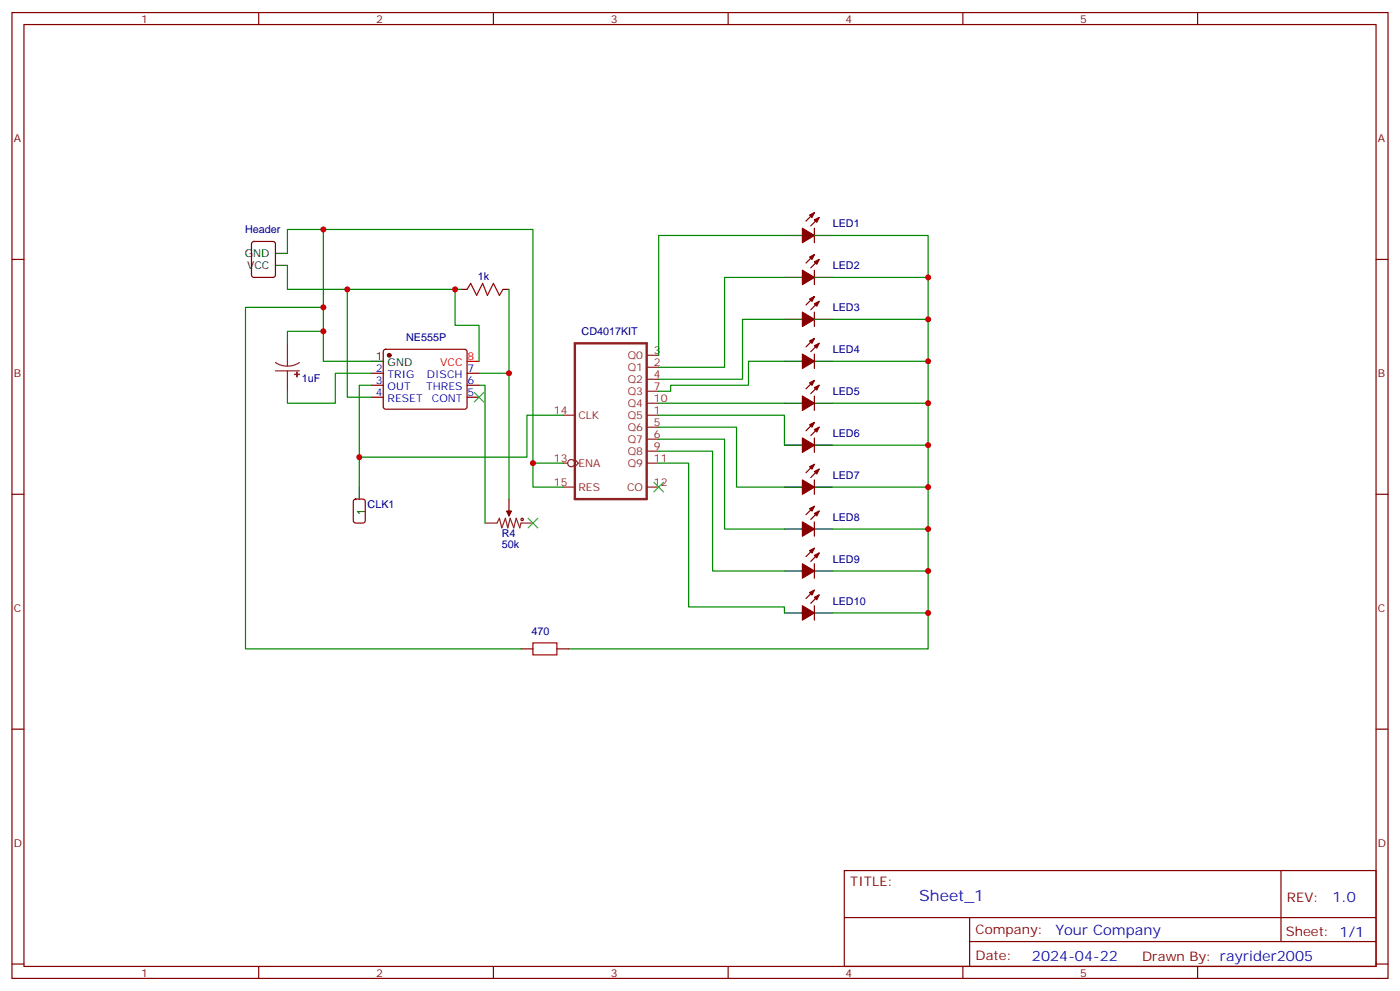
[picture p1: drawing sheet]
<svg xmlns="http://www.w3.org/2000/svg" width="412mm" height="292mm" viewBox="0 0 412 292" stroke-linecap="round" stroke-linejoin="round" font-family="sans-serif">
<g fill="none" stroke="#870000" stroke-width=".35">
<path d="M3.5 3.7h405.4v284.3h-405.4zM7.1 7.2h398.2v277.3h-398.2zM76.2 3.7v3.5M145.3 3.7v3.5M214.5 3.7v3.5M283.6 3.7v3.5M352.8 3.7v3.5M3.5 76.4h3.6M74.3 71.3l.5-.2h5.6l.7 .4v9.5l-.4 .6-5.9 .1-.7-.5v-9.4zM239.9 67.2v4.2M239.9 79.6v4.2M239.9 62.6l-2.5 2.5"/>
<path d="M239.9 75l-2.5 2.4M241.3 64l-2.5 2.5M241.3 76.4l-2.5 2.4M405.3 76.4h3.6M135.8 85.2h1.8M148.2 85.2h1.7M239.9 91.9v4.2M239.9 87.3l-2.5 2.5M239.9 99.7l-2.5 2.4M241.3 88.7l-2.5 2.5M109.4 109.9h3.5M109.4 113.4h3.5"/>
<path d="M109.4 116.9h3.5M113.1 103l.5-.2h23.3l.5 .2 .2 .5-.1 16.5-.6 .5-23.6-.1-.4-.6v-16.3zM137.6 109.9h3.5M137.6 113.4h3.5M137.6 116.9h3.5M239.9 104.2v4.3M239.9 116.6v4.2M239.9 112l-2.5 2.5M241.3 101.1l-2.5 2.4M241.3 113.4l-2.5 2.5M239.9 128.9v4.3M239.9 136.7l-2.5 2.5"/>
<path d="M239.9 124.4l-2.5 2.4M241.3 138.1l-2.5 2.5M241.3 125.8l-2.5 2.4M3.5 145.5h3.6M149.9 146.9v3.6M239.9 141.3v4.2M239.9 153.6v4.3M239.9 149l-2.5 2.5M241.3 150.5l-2.5 2.4M405.3 145.5h3.6M239.9 166v4.2M239.9 178.3v4.3"/>
<path d="M239.9 173.7l-2.5 2.5M239.9 161.4l-2.5 2.5M241.3 175.2l-2.5 2.4M241.3 162.8l-2.5 2.5M153.5 191h3.5M164 191h3.6M3.5 214.7h3.6M405.3 214.7h3.6M248.7 256.3h156.6v28.2h-156.6zM377.3 256.3v20.9M248.7 270.1h156.5M285.6 277.2h119.6"/>
<path d="M285.6 270.1v14.2M3.5 283.8h3.6M76.2 284.5v3.5M145.3 284.5v3.5M214.5 284.5v3.5M283.6 284.5v3.5M352.8 284.5v3.5M405.3 283.8h3.6"/>
</g>
<g fill="#870000" stroke="#870000" stroke-width=".35">
<path d="M238.5 63.3l1.4-.7-.7 1.4z"/>
<path d="M239.9 64.7l1.4-.7-.7 1.4z"/>
<path d="M236.4 67.2l3.5 2.1-3.5 2.1z"/>
<path d="M149.2 150.5h1.4l-.7 1.4z"/>
<path d="M238.5 75.7l1.4-.7-.7 1.4z"/>
<path d="M239.9 77.1l1.4-.7-.7 1.4z"/>
<path d="M236.4 79.6l3.5 2.1-3.5 2.1z"/>
<path d="M238.5 88l1.4-.7-.7 1.4z"/>
<path d="M239.9 89.4l1.4-.7-.7 1.4z"/>
<path d="M236.4 91.9l3.5 2.1-3.5 2.1z"/>
<path d="M238.5 100.4l1.4-.7-.7 1.4z"/>
<path d="M239.9 101.8l1.4-.7-.7 1.4z"/>
<path d="M236.4 104.2l3.5 2.2-3.5 2.1z"/>
<path d="M238.5 137.4l1.4-.7-.7 1.4z"/>
<path d="M239.9 138.8l1.4-.7-.7 1.4z"/>
<path d="M236.4 141.3l3.5 2.1-3.5 2.1z"/>
<path d="M238.5 125.1l1.4-.7-.7 1.4z"/>
<path d="M239.9 126.5l1.4-.7-.7 1.4z"/>
<path d="M236.4 128.9l3.5 2.2-3.5 2.1z"/>
<path d="M238.5 112.7l1.4-.7-.7 1.4z"/>
<path d="M239.9 114.1l1.4-.7-.7 1.4z"/>
<path d="M236.4 116.6l3.5 2.1-3.5 2.1z"/>
<path d="M238.5 174.4l1.4-.7-.7 1.5z"/>
<path d="M239.9 175.9l1.4-.7-.7 1.4z"/>
<path d="M236.4 178.3l3.5 2.1-3.5 2.2z"/>
<path d="M238.5 162.1l1.4-.7-.7 1.4z"/>
<path d="M239.9 163.5l1.4-.7-.7 1.4z"/>
<path d="M236.4 166l3.5 2.1-3.5 2.1z"/>
<path d="M238.5 149.8l1.4-.8-.7 1.5z"/>
<path d="M239.9 151.2l1.4-.7-.7 1.4z"/>
<path d="M236.4 153.6l3.5 2.2-3.5 2.1z"/>
<circle cx="114.7" cy="104.6" r=".53"/>
</g>
<g fill="none" stroke="#000" stroke-width=".35">
<path d="M81.1 74.6h3.6M81.1 78.1h3.6M231.1 69.3h5.3M239.9 69.3h5.3M231.1 81.7h5.3M231.1 94h5.3M239.9 81.7h5.3M239.9 94h5.3M109.4 106.4h3.5M231.1 106.4h5.3M231.1 118.7h5.3M239.9 106.4h5.3"/>
<path d="M239.9 118.7h5.3M231.1 131.1h5.3M239.9 131.1h5.3M105.8 143.4v3.5M231.1 143.4h5.3M231.1 155.8h5.3M239.9 143.4h5.3M239.9 155.8h5.3M231.1 168.1h5.3M239.9 168.1h5.3M231.1 180.4h5.3M239.9 180.4h5.3"/>
</g>
<g fill="none" stroke="#a10000" stroke-width=".35">
<path d="M137.6 85.2l1-1.8 1.8 3.6 1.8-3.6 1.4 3.6 1.7-3.6 1.8 3.6 1.1-1.8M157 189.3h7v3.5h-7z"/>
<circle cx="153.8" cy="152.9" r=".35"/>
</g>
<path d="M137.6 106.4h3.5" fill="none" stroke="#f00" stroke-width=".35"/>
<g fill="none" stroke="#8c2424" stroke-width=".35">
<path d="M81.1 106.7l1.7 .8 1.9 .3M81.1 109.2h7.1M84.7 101.1v6.7M84.7 109.2v6M88.2 106.7l-1.7 .8-1.8 .3M190.5 108.1h3.5M190.5 104.6h3.5M190.5 111.7h3.5M190.5 115.2h3.5M190.5 118.7h3.5M165.8 122.2h3.5M165.8 136.3h1.4"/>
<path d="M169.3 135.3l1.1 1-1.1 1.1M190.5 122.2h3.5M190.5 125.8h3.5M190.5 129.3h3.5M190.5 132.8h3.5M190.5 136.3h3.5M142.9 154h3.5l.7-1.4 .7 2.8 1.1-2.8 .7 2.8 .7-2.8 1 2.8 .7-2.8 1.1 2.8 .4-1.4h3.5M149.9 150.5v1.4M165.8 143.4h3.5M190.5 143.4h3.5"/>
<circle cx="168.3" cy="136.3" r="1.06"/>
</g>
<g fill="#8c2424" stroke="#8c2424" stroke-width=".35">
<path d="M86.8 110.2h1.4z"/>
<path d="M87.5 109.5v1.4z"/>
</g>
<path d="M169.3 101.1h21.2v45.8h-21.2z" fill="none" stroke="#8c2424" stroke-width=".71"/>
<g fill="none" stroke="#008700" stroke-width=".35">
<path d="M84.7 74.6v-7h72.3v75.8h8.8M84.7 78.1v7.1h51.1M95.2 67.6v22.9M231.1 69.3h-37.1v35.3M245.2 69.3h28.2v111.1h-28.2M95.2 97.5v8.9h14.2M102.3 85.2v31.7h7.1M134.1 85.2v10.6h7v10.6M149.9 85.2v24.7h-8.8M231.1 81.7h-17.7v26.4h-19.4M231.1 94h-12.4v17.7h-24.7M245.2 81.7h28.2"/>
<path d="M245.2 94h28.2M84.7 101.1v-3.6h10.5v-7h-22.9v100.5h81.2M109.4 109.9h-10.6v8.8h-14.1v-3.5M109.4 113.4h-3.6v21.2h49.4v-12.4h10.6M141.1 113.4h1.8v40.6M149.9 109.9v37M194 118.7h37.1M231.1 106.4h-10.6v7h-22.9v1.8h-3.6M245.2 118.7h28.2M245.2 106.4h28.2M105.8 134.6v8.8M157 136.3h8.8"/>
<path d="M194 125.8h23v17.6h14.1M194 129.3h19.4v26.5h17.7M194 122.2h37.1v8.9M194 132.8h15.9v35.3h21.2M194 136.3h8.8v42.4h28.3v1.7M245.2 131.1h28.2M245.2 155.8h28.2M245.2 143.4h28.2M245.2 168.1h28.2M273.4 180.4v10.6h-105.8"/>
</g>
<path d="M139.7 115.5l2.8 2.9M142.5 115.5l-2.8 2.9M155.6 152.6l2.8 2.8M158.4 152.6l-2.8 2.8M192.6 142l2.8 2.8M195.4 142l-2.8 2.8" fill="none" stroke="#3c3" stroke-width=".35"/>
<path d="M104.3 147.1l.5-.2h2.1l.6 .5 .1 5.9-.5 .6-2.3 .1-.7-.5v-5.9z" fill="none" stroke="#900" stroke-width=".35"/>
<g fill="#c00">
<circle cx="273.4" cy="168.1" r=".88"/>
<circle cx="273.4" cy="155.8" r=".88"/>
<circle cx="273.4" cy="143.4" r=".88"/>
<circle cx="273.4" cy="131.1" r=".88"/>
<circle cx="273.4" cy="118.7" r=".88"/>
<circle cx="273.4" cy="106.4" r=".88"/>
<circle cx="273.4" cy="94" r=".88"/>
<circle cx="273.4" cy="81.7" r=".88"/>
<circle cx="273.4" cy="180.4" r=".88"/>
<circle cx="95.3" cy="90.5" r=".88"/>
<circle cx="95.3" cy="67.6" r=".88"/>
<circle cx="95.3" cy="97.5" r=".88"/>
<circle cx="157" cy="136.3" r=".88"/>
<circle cx="102.3" cy="85.2" r=".88"/>
<circle cx="134.1" cy="85.2" r=".88"/>
<circle cx="149.9" cy="109.9" r=".88"/>
<circle cx="105.8" cy="134.6" r=".88"/>
</g>
<text font-size="4.6" fill="#00f" x="270.8" y="265.3">Sheet_1</text>
<g font-size="4.2" fill="#00f">
<text x="392.5" y="265.6">1.0</text>
<text x="310.9" y="275.1">Your Company</text>
<text x="304" y="282.9">2024-04-22</text>
</g>
<g font-size="3.9" fill="#800">
<text x="250.5" y="260.9">TITLE:</text>
<text x="379.1" y="265.6">REV:</text>
<text x="287.4" y="275.1">Company:</text>
<text x="378.7" y="275.7">Sheet: 1/1</text>
<text x="287.4" y="282.8">Date:</text>
<text x="336.4" y="282.8">Drawn By: rayrider2005</text>
</g>
<g font-size="3.2" fill="#800">
<text x="41.6" y="6.7">1</text>
<text x="110.8" y="6.7">2</text>
<text x="179.9" y="6.7">3</text>
<text x="249.1" y="6.7">4</text>
<text x="318.2" y="6.7">5</text>
<text x="4.1" y="41.8">A</text>
<text x="405.9" y="41.8">A</text>
<text x="4.1" y="110.9">B</text>
<text x="405.9" y="110.9">B</text>
<text x="4.1" y="180.1">C</text>
<text x="405.9" y="180.1">C</text>
<text x="4.1" y="249.2">D</text>
<text x="405.9" y="249.2">D</text>
<text x="41.6" y="287.5">1</text>
<text x="110.8" y="287.5">2</text>
<text x="179.9" y="287.5">3</text>
<text x="249.1" y="287.5">4</text>
<text x="318.2" y="287.5">5</text>
</g>
<g font-size="3.2" fill="#000080">
<text x="72.2" y="68.7">Header</text>
<text x="245.3" y="66.9">LED1</text>
<text x="140.8" y="82.4">1k</text>
<text x="245.3" y="79.3">LED2</text>
<text x="245.3" y="91.6">LED3</text>
<text x="119.7" y="100.4">NE555P</text>
<text x="171.3" y="98.6">CD4017KIT</text>
<text x="245.3" y="104">LED4</text>
<text x="88.9" y="112.4">1uF</text>
<text x="245.3" y="116.3">LED5</text>
<text x="245.3" y="128.7">LED6</text>
<text x="245.3" y="141">LED7</text>
<text x="108.3" y="149.5">CLK1</text>
<text x="245.3" y="153.4">LED8</text>
<text x="147.8" y="161.4">50k</text>
<text x="147.8" y="158.2">R4</text>
<text x="245.3" y="165.7">LED9</text>
<text x="245.3" y="178.1">LED10</text>
<text x="156.5" y="186.9">470</text>
</g>
<g font-size="3.2">
<text x="72.1" y="75.7">GND</text>
<text x="72.8" y="79.2">VCC</text>
<text x="110.7" y="106">1</text>
<text x="114.2" y="107.8">GND</text>
<text x="107.4" y="151.5" transform="rotate(-90 107.4 151.5)">1</text>
</g>
<g font-size="3.2" fill="#f00">
<text x="129.7" y="107.8">VCC</text>
<text x="137.8" y="106">8</text>
</g>
<g font-size="3.2" fill="#8d2323">
<text x="184.9" y="105.7">Q0</text>
<text x="192.6" y="107.8">2</text>
<text x="192.6" y="104.2">3</text>
<text x="184.9" y="109.2">Q1</text>
<text x="184.9" y="112.7">Q2</text>
<text x="192.6" y="111.3">4</text>
<text x="184.9" y="116.2">Q3</text>
<text x="184.9" y="119.8">Q4</text>
<text x="192.6" y="114.8">7</text>
<text x="192.6" y="118.4">10</text>
<text x="163.2" y="121.9">14</text>
<text x="170.4" y="123.3">CLK</text>
<text x="184.9" y="123.3">Q5</text>
<text x="192.6" y="121.9">1</text>
<text x="192.6" y="125.4">5</text>
<text x="184.9" y="126.8">Q6</text>
<text x="184.9" y="130.4">Q7</text>
<text x="192.6" y="128.9">6</text>
<text x="163.2" y="136">13</text>
<text x="170.4" y="137.4">ENA</text>
<text x="184.9" y="133.9">Q8</text>
<text x="184.9" y="137.4">Q9</text>
<text x="192.6" y="132.5">9</text>
<text x="192.6" y="136">11</text>
<text x="163.2" y="143.1">15</text>
<text x="192.6" y="143.1">12</text>
<text x="170.4" y="144.5">RES</text>
<text x="184.7" y="144.5">CO</text>
</g>
<g font-size="3.2" fill="#00f">
<text x="110.7" y="109.5">2</text>
<text x="110.7" y="113.1">3</text>
<text x="114.2" y="111.3">TRIG</text>
<text x="125.7" y="111.3">DISCH</text>
<text x="137.8" y="113.1">6</text>
<text x="137.8" y="109.5">7</text>
<text x="110.7" y="116.6">4</text>
<text x="114.2" y="114.8">OUT</text>
<text x="114.2" y="118.4">RESET</text>
<text x="125.6" y="114.8">THRES</text>
<text x="127.2" y="118.4">CONT</text>
<text x="137.8" y="116.6">5</text>
</g>
</svg>
